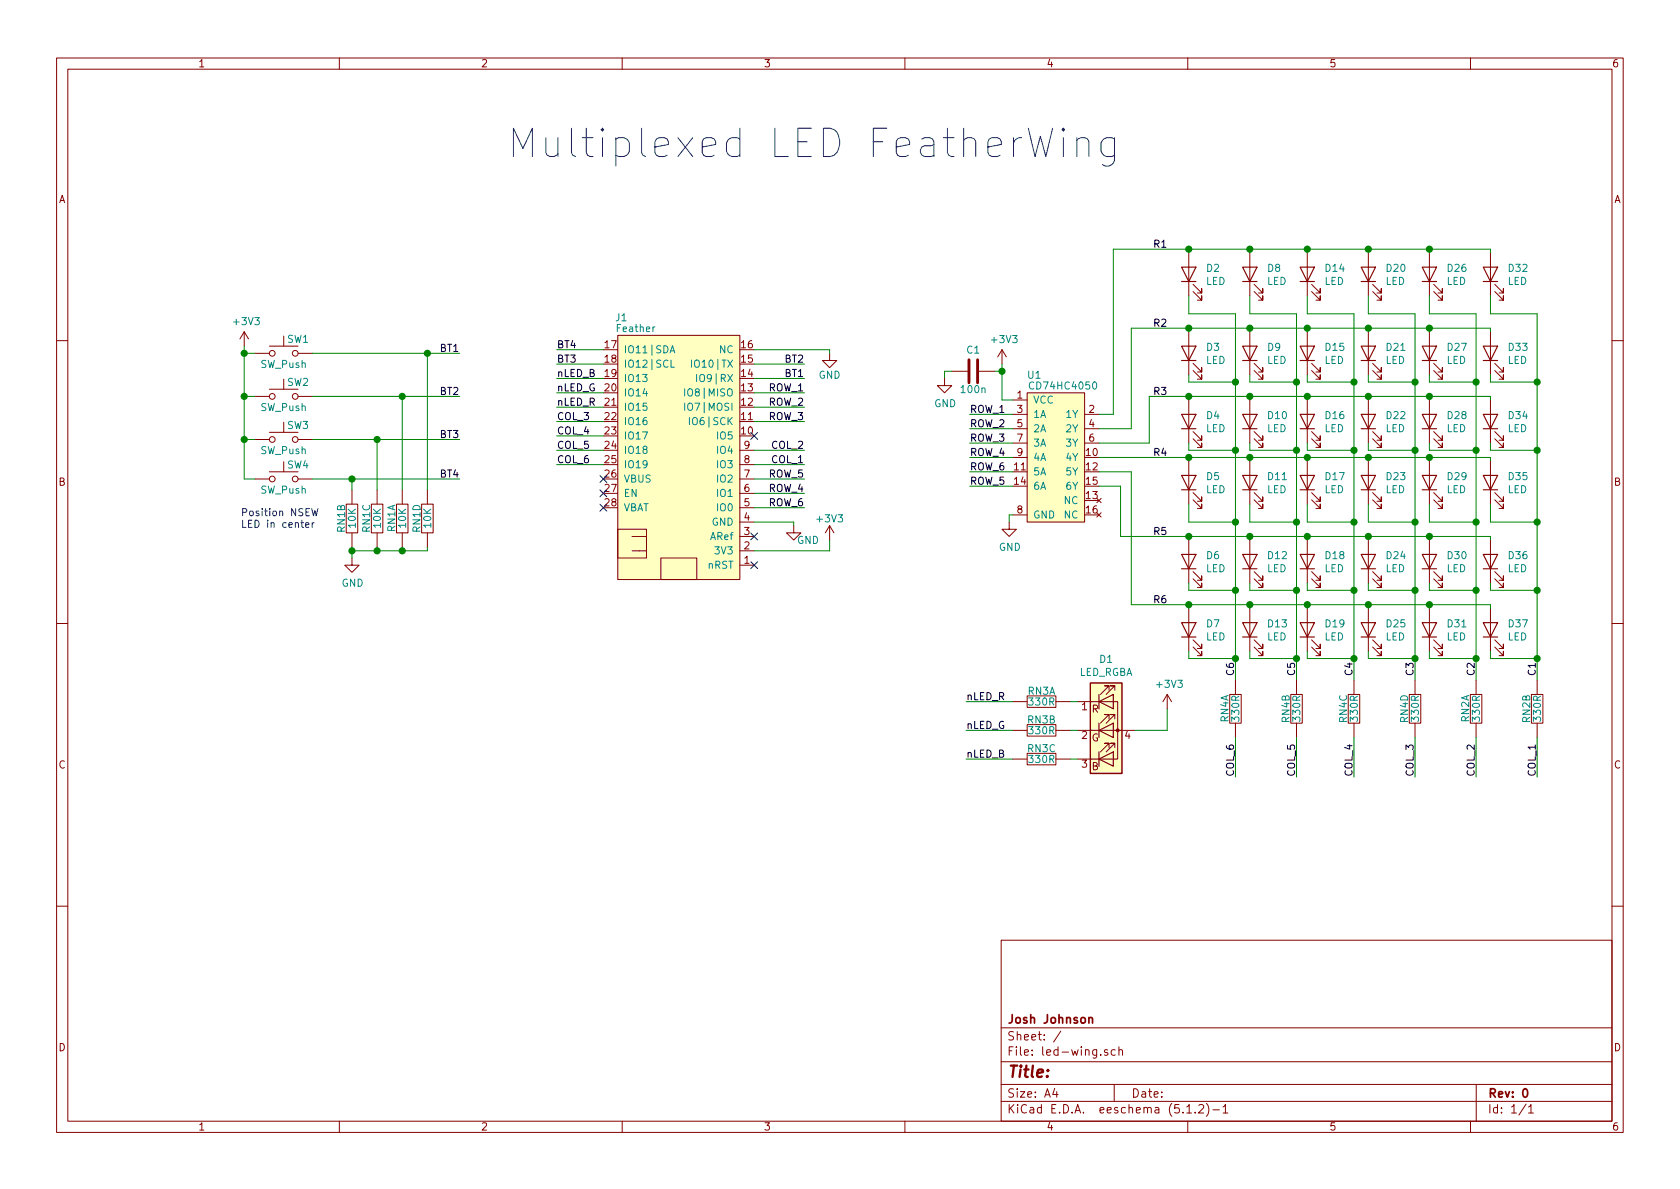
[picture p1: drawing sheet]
EESchema Schematic File Version 4
LIBS:led-wing-cache
EELAYER 29 0
EELAYER END
$Descr A4 11693 8268
encoding utf-8
Sheet 1 1
Title ""
Date ""
Rev "0"
Comp "Josh Johnson"
Comment1 ""
Comment2 ""
Comment3 ""
Comment4 ""
$EndDescr
$Comp
L josh-connector:Feather J1
U 1 1
P 4700 3125
F 0 "J1" H 4325 4050 50  0000 C CNN
F 1 "Feather" H 4425 3975 50  0000 C CNN
F 2 "josh-connectors:featherwing" H 4900 2175 50  0001 C CNN
F 3 "" H 4900 2175 50  0001 C CNN
	1    4700 3125
	1    0    0    -1  
$EndComp
$Comp
L Switch:SW_Push SW1
U 1 1
P 1975 2450
F 0 "SW1" H 2075 2550 50  0000 C CNN
F 1 "SW_Push" H 1975 2375 50  0000 C CNN
F 2 "josh-buttons-switches:BT_PTS815" H 1975 2650 50  0001 C CNN
F 3 "~" H 1975 2650 50  0001 C CNN
	1    1975 2450
	1    0    0    -1  
$EndComp
Wire Wire Line
	1775 2450 1700 2450
$Comp
L Switch:SW_Push SW2
U 1 1
P 1975 2750
F 0 "SW2" H 2075 2850 50  0000 C CNN
F 1 "SW_Push" H 1975 2675 50  0000 C CNN
F 2 "josh-buttons-switches:BT_PTS815" H 1975 2950 50  0001 C CNN
F 3 "~" H 1975 2950 50  0001 C CNN
	1    1975 2750
	1    0    0    -1  
$EndComp
Wire Wire Line
	1775 2750 1700 2750
$Comp
L Switch:SW_Push SW3
U 1 1
P 1975 3050
F 0 "SW3" H 2075 3150 50  0000 C CNN
F 1 "SW_Push" H 1975 2975 50  0000 C CNN
F 2 "josh-buttons-switches:BT_PTS815" H 1975 3250 50  0001 C CNN
F 3 "~" H 1975 3250 50  0001 C CNN
	1    1975 3050
	1    0    0    -1  
$EndComp
Wire Wire Line
	1775 3050 1700 3050
$Comp
L Switch:SW_Push SW4
U 1 1
P 1975 3325
F 0 "SW4" H 2075 3425 50  0000 C CNN
F 1 "SW_Push" H 1975 3250 50  0000 C CNN
F 2 "josh-buttons-switches:BT_PTS815" H 1975 3525 50  0001 C CNN
F 3 "~" H 1975 3525 50  0001 C CNN
	1    1975 3325
	1    0    0    -1  
$EndComp
Wire Wire Line
	1775 3325 1700 3325
Wire Wire Line
	1700 2450 1700 2750
Connection ~ 1700 2750
Wire Wire Line
	1700 2750 1700 3050
Connection ~ 1700 3050
Wire Wire Line
	1700 3050 1700 3325
$Comp
L josh-passive:RN RN1
U 1 1
P 2800 3600
F 0 "RN1" H 2800 3675 50  0000 C CNN
F 1 "10K" H 2800 3600 50  0000 C CNN
F 2 "Resistor_SMD:R_Array_Convex_4x0402" V 2800 3600 50  0001 C CNN
F 3 "~" V 2800 3600 50  0001 C CNN
	1    2800 3600
	0    -1   -1   0   
$EndComp
$Comp
L josh-passive:RN RN1
U 2 1
P 2450 3600
F 0 "RN1" H 2450 3675 50  0000 C CNN
F 1 "10K" H 2450 3600 50  0000 C CNN
F 2 "Resistor_SMD:R_Array_Convex_4x0402" V 2450 3600 50  0001 C CNN
F 3 "~" V 2450 3600 50  0001 C CNN
	2    2450 3600
	0    -1   -1   0   
$EndComp
$Comp
L josh-passive:RN RN1
U 3 1
P 2625 3600
F 0 "RN1" H 2625 3675 50  0000 C CNN
F 1 "10K" H 2625 3600 50  0000 C CNN
F 2 "Resistor_SMD:R_Array_Convex_4x0402" V 2625 3600 50  0001 C CNN
F 3 "~" V 2625 3600 50  0001 C CNN
	3    2625 3600
	0    -1   -1   0   
$EndComp
$Comp
L josh-passive:RN RN1
U 4 1
P 2975 3600
F 0 "RN1" H 2975 3675 50  0000 C CNN
F 1 "10K" H 2975 3600 50  0000 C CNN
F 2 "Resistor_SMD:R_Array_Convex_4x0402" V 2975 3600 50  0001 C CNN
F 3 "~" V 2975 3600 50  0001 C CNN
	4    2975 3600
	0    -1   -1   0   
$EndComp
Wire Wire Line
	2175 2450 2975 2450
Wire Wire Line
	2175 2750 2800 2750
Wire Wire Line
	2175 3050 2625 3050
Wire Wire Line
	2175 3325 2450 3325
Wire Wire Line
	1700 2450 1700 2400
Connection ~ 1700 2450
$Comp
L power:+3V3 #PWR01
U 1 1
P 1700 2400
F 0 "#PWR01" H 1700 2250 50  0001 C CNN
F 1 "+3V3" H 1715 2573 50  0000 C CNN
F 2 "" H 1700 2400 50  0001 C CNN
F 3 "" H 1700 2400 50  0001 C CNN
	1    1700 2400
	1    0    0    -1  
$EndComp
Text Notes 1675 3675 0    50   ~ 0
Position NSEW\nLED in center
Wire Wire Line
	2450 3400 2450 3325
Connection ~ 2450 3325
Wire Wire Line
	2450 3325 3200 3325
Wire Wire Line
	2625 3400 2625 3050
Connection ~ 2625 3050
Wire Wire Line
	2625 3050 3200 3050
Wire Wire Line
	2800 3400 2800 2750
Connection ~ 2800 2750
Wire Wire Line
	2800 2750 3200 2750
Wire Wire Line
	2975 3400 2975 2450
Connection ~ 2975 2450
Wire Wire Line
	2975 2450 3200 2450
$Comp
L power:GND #PWR02
U 1 1
P 2450 3875
F 0 "#PWR02" H 2450 3625 50  0001 C CNN
F 1 "GND" H 2455 3702 50  0000 C CNN
F 2 "" H 2450 3875 50  0001 C CNN
F 3 "" H 2450 3875 50  0001 C CNN
	1    2450 3875
	1    0    0    -1  
$EndComp
Wire Wire Line
	2450 3875 2450 3825
Wire Wire Line
	2450 3825 2625 3825
Wire Wire Line
	2975 3825 2975 3800
Connection ~ 2450 3825
Wire Wire Line
	2450 3825 2450 3800
Wire Wire Line
	2800 3800 2800 3825
Connection ~ 2800 3825
Wire Wire Line
	2800 3825 2975 3825
Wire Wire Line
	2625 3800 2625 3825
Connection ~ 2625 3825
Wire Wire Line
	2625 3825 2800 3825
Text Label 3200 2450 2    50   ~ 0
BT1
Text Label 3200 2750 2    50   ~ 0
BT2
Text Label 3200 3050 2    50   ~ 0
BT3
Text Label 3200 3325 2    50   ~ 0
BT4
Text Label 5600 2625 2    50   ~ 0
BT1
Text Label 5600 2525 2    50   ~ 0
BT2
Text Label 3875 2525 0    50   ~ 0
BT3
Text Label 3875 2425 0    50   ~ 0
BT4
$Comp
L josh-logic:CD74HC4050 U1
U 1 1
P 7350 3175
F 0 "U1" H 7200 3750 50  0000 C CNN
F 1 "CD74HC4050" H 7400 3675 50  0000 C CNN
F 2 "Package_SO:TSSOP-16_4.4x5mm_P0.65mm" H 7350 3675 50  0001 C CNN
F 3 "http://www.ti.com/lit/ds/symlink/cd74hc4049.pdf" H 7350 3675 50  0001 C CNN
F 4 "CD74HC4050PWR" H 7350 3708 50  0001 C CNN "MPN"
	1    7350 3175
	1    0    0    -1  
$EndComp
$Comp
L Device:LED D2
U 1 1
P 8275 1900
F 0 "D2" V 8314 1783 50  0000 R CNN
F 1 "LED" V 8223 1783 50  0000 R CNN
F 2 "josh-led:LED_0603_1608Metric_45_noSilk" H 8275 1900 50  0001 C CNN
F 3 "~" H 8275 1900 50  0001 C CNN
	1    8275 1900
	0    -1   -1   0   
$EndComp
$Comp
L Device:LED D8
U 1 1
P 8700 1900
F 0 "D8" V 8739 1783 50  0000 R CNN
F 1 "LED" V 8648 1783 50  0000 R CNN
F 2 "josh-led:LED_0603_1608Metric_45_noSilk" H 8700 1900 50  0001 C CNN
F 3 "~" H 8700 1900 50  0001 C CNN
	1    8700 1900
	0    -1   -1   0   
$EndComp
$Comp
L Device:LED D14
U 1 1
P 9100 1900
F 0 "D14" V 9139 1783 50  0000 R CNN
F 1 "LED" V 9048 1783 50  0000 R CNN
F 2 "josh-led:LED_0603_1608Metric_45_noSilk" H 9100 1900 50  0001 C CNN
F 3 "~" H 9100 1900 50  0001 C CNN
	1    9100 1900
	0    -1   -1   0   
$EndComp
$Comp
L Device:LED D20
U 1 1
P 9525 1900
F 0 "D20" V 9564 1783 50  0000 R CNN
F 1 "LED" V 9473 1783 50  0000 R CNN
F 2 "josh-led:LED_0603_1608Metric_45_noSilk" H 9525 1900 50  0001 C CNN
F 3 "~" H 9525 1900 50  0001 C CNN
	1    9525 1900
	0    -1   -1   0   
$EndComp
$Comp
L Device:LED D26
U 1 1
P 9950 1900
F 0 "D26" V 9989 1783 50  0000 R CNN
F 1 "LED" V 9898 1783 50  0000 R CNN
F 2 "josh-led:LED_0603_1608Metric_45_noSilk" H 9950 1900 50  0001 C CNN
F 3 "~" H 9950 1900 50  0001 C CNN
	1    9950 1900
	0    -1   -1   0   
$EndComp
$Comp
L Device:LED D32
U 1 1
P 10375 1900
F 0 "D32" V 10414 1783 50  0000 R CNN
F 1 "LED" V 10323 1783 50  0000 R CNN
F 2 "josh-led:LED_0603_1608Metric_45_noSilk" H 10375 1900 50  0001 C CNN
F 3 "~" H 10375 1900 50  0001 C CNN
	1    10375 1900
	0    -1   -1   0   
$EndComp
Wire Wire Line
	10375 1750 10375 1725
Wire Wire Line
	10375 1725 9950 1725
Wire Wire Line
	8275 1725 8275 1750
Connection ~ 8275 1725
Wire Wire Line
	8700 1725 8700 1750
Connection ~ 8700 1725
Wire Wire Line
	8700 1725 8275 1725
Wire Wire Line
	9100 1725 9100 1750
Connection ~ 9100 1725
Wire Wire Line
	9100 1725 8700 1725
Wire Wire Line
	9525 1725 9525 1750
Connection ~ 9525 1725
Wire Wire Line
	9525 1725 9100 1725
Wire Wire Line
	9950 1725 9950 1750
Connection ~ 9950 1725
Wire Wire Line
	9950 1725 9525 1725
Wire Wire Line
	8275 2050 8275 2175
Wire Wire Line
	8275 2175 8600 2175
Wire Wire Line
	8700 2050 8700 2175
Wire Wire Line
	8700 2175 9025 2175
Wire Wire Line
	9100 2050 9100 2175
Wire Wire Line
	9100 2175 9425 2175
Wire Wire Line
	9525 2050 9525 2175
Wire Wire Line
	9525 2175 9850 2175
Wire Wire Line
	9950 2050 9950 2175
Wire Wire Line
	9950 2175 10275 2175
Wire Wire Line
	10375 2050 10375 2175
Wire Wire Line
	10375 2175 10700 2175
$Comp
L Device:LED D3
U 1 1
P 8275 2450
F 0 "D3" V 8314 2333 50  0000 R CNN
F 1 "LED" V 8223 2333 50  0000 R CNN
F 2 "josh-led:LED_0603_1608Metric_45_noSilk" H 8275 2450 50  0001 C CNN
F 3 "~" H 8275 2450 50  0001 C CNN
	1    8275 2450
	0    -1   -1   0   
$EndComp
$Comp
L Device:LED D9
U 1 1
P 8700 2450
F 0 "D9" V 8739 2333 50  0000 R CNN
F 1 "LED" V 8648 2333 50  0000 R CNN
F 2 "josh-led:LED_0603_1608Metric_45_noSilk" H 8700 2450 50  0001 C CNN
F 3 "~" H 8700 2450 50  0001 C CNN
	1    8700 2450
	0    -1   -1   0   
$EndComp
$Comp
L Device:LED D15
U 1 1
P 9100 2450
F 0 "D15" V 9139 2333 50  0000 R CNN
F 1 "LED" V 9048 2333 50  0000 R CNN
F 2 "josh-led:LED_0603_1608Metric_45_noSilk" H 9100 2450 50  0001 C CNN
F 3 "~" H 9100 2450 50  0001 C CNN
	1    9100 2450
	0    -1   -1   0   
$EndComp
$Comp
L Device:LED D21
U 1 1
P 9525 2450
F 0 "D21" V 9564 2333 50  0000 R CNN
F 1 "LED" V 9473 2333 50  0000 R CNN
F 2 "josh-led:LED_0603_1608Metric_45_noSilk" H 9525 2450 50  0001 C CNN
F 3 "~" H 9525 2450 50  0001 C CNN
	1    9525 2450
	0    -1   -1   0   
$EndComp
$Comp
L Device:LED D27
U 1 1
P 9950 2450
F 0 "D27" V 9989 2333 50  0000 R CNN
F 1 "LED" V 9898 2333 50  0000 R CNN
F 2 "josh-led:LED_0603_1608Metric_45_noSilk" H 9950 2450 50  0001 C CNN
F 3 "~" H 9950 2450 50  0001 C CNN
	1    9950 2450
	0    -1   -1   0   
$EndComp
$Comp
L Device:LED D33
U 1 1
P 10375 2450
F 0 "D33" V 10414 2333 50  0000 R CNN
F 1 "LED" V 10323 2333 50  0000 R CNN
F 2 "josh-led:LED_0603_1608Metric_45_noSilk" H 10375 2450 50  0001 C CNN
F 3 "~" H 10375 2450 50  0001 C CNN
	1    10375 2450
	0    -1   -1   0   
$EndComp
Wire Wire Line
	10375 2300 10375 2275
Wire Wire Line
	10375 2275 9950 2275
Wire Wire Line
	8275 2275 8275 2300
Connection ~ 8275 2275
Wire Wire Line
	8700 2275 8700 2300
Connection ~ 8700 2275
Wire Wire Line
	8700 2275 8275 2275
Wire Wire Line
	9100 2275 9100 2300
Connection ~ 9100 2275
Wire Wire Line
	9100 2275 8700 2275
Wire Wire Line
	9525 2275 9525 2300
Connection ~ 9525 2275
Wire Wire Line
	9525 2275 9100 2275
Wire Wire Line
	9950 2275 9950 2300
Connection ~ 9950 2275
Wire Wire Line
	9950 2275 9525 2275
$Comp
L Device:LED D4
U 1 1
P 8275 2925
F 0 "D4" V 8314 2808 50  0000 R CNN
F 1 "LED" V 8223 2808 50  0000 R CNN
F 2 "josh-led:LED_0603_1608Metric_45_noSilk" H 8275 2925 50  0001 C CNN
F 3 "~" H 8275 2925 50  0001 C CNN
	1    8275 2925
	0    -1   -1   0   
$EndComp
$Comp
L Device:LED D10
U 1 1
P 8700 2925
F 0 "D10" V 8739 2808 50  0000 R CNN
F 1 "LED" V 8648 2808 50  0000 R CNN
F 2 "josh-led:LED_0603_1608Metric_45_noSilk" H 8700 2925 50  0001 C CNN
F 3 "~" H 8700 2925 50  0001 C CNN
	1    8700 2925
	0    -1   -1   0   
$EndComp
$Comp
L Device:LED D16
U 1 1
P 9100 2925
F 0 "D16" V 9139 2808 50  0000 R CNN
F 1 "LED" V 9048 2808 50  0000 R CNN
F 2 "josh-led:LED_0603_1608Metric_45_noSilk" H 9100 2925 50  0001 C CNN
F 3 "~" H 9100 2925 50  0001 C CNN
	1    9100 2925
	0    -1   -1   0   
$EndComp
$Comp
L Device:LED D22
U 1 1
P 9525 2925
F 0 "D22" V 9564 2808 50  0000 R CNN
F 1 "LED" V 9473 2808 50  0000 R CNN
F 2 "josh-led:LED_0603_1608Metric_45_noSilk" H 9525 2925 50  0001 C CNN
F 3 "~" H 9525 2925 50  0001 C CNN
	1    9525 2925
	0    -1   -1   0   
$EndComp
$Comp
L Device:LED D28
U 1 1
P 9950 2925
F 0 "D28" V 9989 2808 50  0000 R CNN
F 1 "LED" V 9898 2808 50  0000 R CNN
F 2 "josh-led:LED_0603_1608Metric_45_noSilk" H 9950 2925 50  0001 C CNN
F 3 "~" H 9950 2925 50  0001 C CNN
	1    9950 2925
	0    -1   -1   0   
$EndComp
$Comp
L Device:LED D34
U 1 1
P 10375 2925
F 0 "D34" V 10414 2808 50  0000 R CNN
F 1 "LED" V 10323 2808 50  0000 R CNN
F 2 "josh-led:LED_0603_1608Metric_45_noSilk" H 10375 2925 50  0001 C CNN
F 3 "~" H 10375 2925 50  0001 C CNN
	1    10375 2925
	0    -1   -1   0   
$EndComp
Wire Wire Line
	10375 2775 10375 2750
Wire Wire Line
	10375 2750 9950 2750
Wire Wire Line
	8275 2750 8275 2775
Connection ~ 8275 2750
Wire Wire Line
	8700 2750 8700 2775
Connection ~ 8700 2750
Wire Wire Line
	8700 2750 8275 2750
Wire Wire Line
	9100 2750 9100 2775
Connection ~ 9100 2750
Wire Wire Line
	9100 2750 8700 2750
Wire Wire Line
	9525 2750 9525 2775
Connection ~ 9525 2750
Wire Wire Line
	9525 2750 9100 2750
Wire Wire Line
	9950 2750 9950 2775
Connection ~ 9950 2750
Wire Wire Line
	9950 2750 9525 2750
$Comp
L Device:LED D5
U 1 1
P 8275 3350
F 0 "D5" V 8314 3233 50  0000 R CNN
F 1 "LED" V 8223 3233 50  0000 R CNN
F 2 "josh-led:LED_0603_1608Metric_45_noSilk" H 8275 3350 50  0001 C CNN
F 3 "~" H 8275 3350 50  0001 C CNN
	1    8275 3350
	0    -1   -1   0   
$EndComp
$Comp
L Device:LED D11
U 1 1
P 8700 3350
F 0 "D11" V 8739 3233 50  0000 R CNN
F 1 "LED" V 8648 3233 50  0000 R CNN
F 2 "josh-led:LED_0603_1608Metric_45_noSilk" H 8700 3350 50  0001 C CNN
F 3 "~" H 8700 3350 50  0001 C CNN
	1    8700 3350
	0    -1   -1   0   
$EndComp
$Comp
L Device:LED D17
U 1 1
P 9100 3350
F 0 "D17" V 9139 3233 50  0000 R CNN
F 1 "LED" V 9048 3233 50  0000 R CNN
F 2 "josh-led:LED_0603_1608Metric_45_noSilk" H 9100 3350 50  0001 C CNN
F 3 "~" H 9100 3350 50  0001 C CNN
	1    9100 3350
	0    -1   -1   0   
$EndComp
$Comp
L Device:LED D23
U 1 1
P 9525 3350
F 0 "D23" V 9564 3233 50  0000 R CNN
F 1 "LED" V 9473 3233 50  0000 R CNN
F 2 "josh-led:LED_0603_1608Metric_45_noSilk" H 9525 3350 50  0001 C CNN
F 3 "~" H 9525 3350 50  0001 C CNN
	1    9525 3350
	0    -1   -1   0   
$EndComp
$Comp
L Device:LED D29
U 1 1
P 9950 3350
F 0 "D29" V 9989 3233 50  0000 R CNN
F 1 "LED" V 9898 3233 50  0000 R CNN
F 2 "josh-led:LED_0603_1608Metric_45_noSilk" H 9950 3350 50  0001 C CNN
F 3 "~" H 9950 3350 50  0001 C CNN
	1    9950 3350
	0    -1   -1   0   
$EndComp
$Comp
L Device:LED D35
U 1 1
P 10375 3350
F 0 "D35" V 10414 3233 50  0000 R CNN
F 1 "LED" V 10323 3233 50  0000 R CNN
F 2 "josh-led:LED_0603_1608Metric_45_noSilk" H 10375 3350 50  0001 C CNN
F 3 "~" H 10375 3350 50  0001 C CNN
	1    10375 3350
	0    -1   -1   0   
$EndComp
Wire Wire Line
	8275 3500 8275 3625
Wire Wire Line
	8275 3625 8600 3625
Wire Wire Line
	8600 3625 8600 4100
Wire Wire Line
	8700 3500 8700 3625
Wire Wire Line
	8700 3625 9025 3625
Wire Wire Line
	9025 3625 9025 4100
Wire Wire Line
	9100 3500 9100 3625
Wire Wire Line
	9100 3625 9425 3625
Wire Wire Line
	9425 3625 9425 4100
Wire Wire Line
	9525 3500 9525 3625
Wire Wire Line
	9525 3625 9850 3625
Wire Wire Line
	9850 3625 9850 4100
Wire Wire Line
	9950 3500 9950 3625
Wire Wire Line
	9950 3625 10275 3625
Wire Wire Line
	10275 3625 10275 4100
Wire Wire Line
	10375 3500 10375 3625
Wire Wire Line
	10375 3625 10700 3625
$Comp
L Device:LED D6
U 1 1
P 8275 3900
F 0 "D6" V 8314 3783 50  0000 R CNN
F 1 "LED" V 8223 3783 50  0000 R CNN
F 2 "josh-led:LED_0603_1608Metric_45_noSilk" H 8275 3900 50  0001 C CNN
F 3 "~" H 8275 3900 50  0001 C CNN
	1    8275 3900
	0    -1   -1   0   
$EndComp
$Comp
L Device:LED D12
U 1 1
P 8700 3900
F 0 "D12" V 8739 3783 50  0000 R CNN
F 1 "LED" V 8648 3783 50  0000 R CNN
F 2 "josh-led:LED_0603_1608Metric_45_noSilk" H 8700 3900 50  0001 C CNN
F 3 "~" H 8700 3900 50  0001 C CNN
	1    8700 3900
	0    -1   -1   0   
$EndComp
$Comp
L Device:LED D18
U 1 1
P 9100 3900
F 0 "D18" V 9139 3783 50  0000 R CNN
F 1 "LED" V 9048 3783 50  0000 R CNN
F 2 "josh-led:LED_0603_1608Metric_45_noSilk" H 9100 3900 50  0001 C CNN
F 3 "~" H 9100 3900 50  0001 C CNN
	1    9100 3900
	0    -1   -1   0   
$EndComp
$Comp
L Device:LED D24
U 1 1
P 9525 3900
F 0 "D24" V 9564 3783 50  0000 R CNN
F 1 "LED" V 9473 3783 50  0000 R CNN
F 2 "josh-led:LED_0603_1608Metric_45_noSilk" H 9525 3900 50  0001 C CNN
F 3 "~" H 9525 3900 50  0001 C CNN
	1    9525 3900
	0    -1   -1   0   
$EndComp
$Comp
L Device:LED D30
U 1 1
P 9950 3900
F 0 "D30" V 9989 3783 50  0000 R CNN
F 1 "LED" V 9898 3783 50  0000 R CNN
F 2 "josh-led:LED_0603_1608Metric_45_noSilk" H 9950 3900 50  0001 C CNN
F 3 "~" H 9950 3900 50  0001 C CNN
	1    9950 3900
	0    -1   -1   0   
$EndComp
$Comp
L Device:LED D36
U 1 1
P 10375 3900
F 0 "D36" V 10414 3783 50  0000 R CNN
F 1 "LED" V 10323 3783 50  0000 R CNN
F 2 "josh-led:LED_0603_1608Metric_45_noSilk" H 10375 3900 50  0001 C CNN
F 3 "~" H 10375 3900 50  0001 C CNN
	1    10375 3900
	0    -1   -1   0   
$EndComp
Wire Wire Line
	10375 3750 10375 3725
Wire Wire Line
	10375 3725 9950 3725
Wire Wire Line
	8275 3725 8275 3750
Connection ~ 8275 3725
Wire Wire Line
	8700 3725 8700 3750
Connection ~ 8700 3725
Wire Wire Line
	8700 3725 8275 3725
Wire Wire Line
	9100 3725 9100 3750
Connection ~ 9100 3725
Wire Wire Line
	9100 3725 8700 3725
Wire Wire Line
	9525 3725 9525 3750
Connection ~ 9525 3725
Wire Wire Line
	9525 3725 9100 3725
Wire Wire Line
	9950 3725 9950 3750
Connection ~ 9950 3725
Wire Wire Line
	9950 3725 9525 3725
$Comp
L Device:LED D7
U 1 1
P 8275 4375
F 0 "D7" V 8314 4258 50  0000 R CNN
F 1 "LED" V 8223 4258 50  0000 R CNN
F 2 "josh-led:LED_0603_1608Metric_45_noSilk" H 8275 4375 50  0001 C CNN
F 3 "~" H 8275 4375 50  0001 C CNN
	1    8275 4375
	0    -1   -1   0   
$EndComp
$Comp
L Device:LED D13
U 1 1
P 8700 4375
F 0 "D13" V 8739 4258 50  0000 R CNN
F 1 "LED" V 8648 4258 50  0000 R CNN
F 2 "josh-led:LED_0603_1608Metric_45_noSilk" H 8700 4375 50  0001 C CNN
F 3 "~" H 8700 4375 50  0001 C CNN
	1    8700 4375
	0    -1   -1   0   
$EndComp
$Comp
L Device:LED D19
U 1 1
P 9100 4375
F 0 "D19" V 9139 4258 50  0000 R CNN
F 1 "LED" V 9048 4258 50  0000 R CNN
F 2 "josh-led:LED_0603_1608Metric_45_noSilk" H 9100 4375 50  0001 C CNN
F 3 "~" H 9100 4375 50  0001 C CNN
	1    9100 4375
	0    -1   -1   0   
$EndComp
$Comp
L Device:LED D25
U 1 1
P 9525 4375
F 0 "D25" V 9564 4258 50  0000 R CNN
F 1 "LED" V 9473 4258 50  0000 R CNN
F 2 "josh-led:LED_0603_1608Metric_45_noSilk" H 9525 4375 50  0001 C CNN
F 3 "~" H 9525 4375 50  0001 C CNN
	1    9525 4375
	0    -1   -1   0   
$EndComp
$Comp
L Device:LED D31
U 1 1
P 9950 4375
F 0 "D31" V 9989 4258 50  0000 R CNN
F 1 "LED" V 9898 4258 50  0000 R CNN
F 2 "josh-led:LED_0603_1608Metric_45_noSilk" H 9950 4375 50  0001 C CNN
F 3 "~" H 9950 4375 50  0001 C CNN
	1    9950 4375
	0    -1   -1   0   
$EndComp
$Comp
L Device:LED D37
U 1 1
P 10375 4375
F 0 "D37" V 10414 4258 50  0000 R CNN
F 1 "LED" V 10323 4258 50  0000 R CNN
F 2 "josh-led:LED_0603_1608Metric_45_noSilk" H 10375 4375 50  0001 C CNN
F 3 "~" H 10375 4375 50  0001 C CNN
	1    10375 4375
	0    -1   -1   0   
$EndComp
Wire Wire Line
	10375 4225 10375 4200
Wire Wire Line
	10375 4200 9950 4200
Wire Wire Line
	8275 4200 8275 4225
Connection ~ 8275 4200
Wire Wire Line
	8700 4200 8700 4225
Connection ~ 8700 4200
Wire Wire Line
	8700 4200 8275 4200
Wire Wire Line
	9100 4200 9100 4225
Connection ~ 9100 4200
Wire Wire Line
	9100 4200 8700 4200
Wire Wire Line
	9525 4200 9525 4225
Connection ~ 9525 4200
Wire Wire Line
	9525 4200 9100 4200
Wire Wire Line
	9950 4200 9950 4225
Connection ~ 9950 4200
Wire Wire Line
	9950 4200 9525 4200
Wire Wire Line
	8275 3175 8275 3200
Wire Wire Line
	8275 3175 8700 3175
Wire Wire Line
	10375 3175 10375 3200
Connection ~ 8275 3175
Wire Wire Line
	9950 3175 9950 3200
Connection ~ 9950 3175
Wire Wire Line
	9950 3175 10375 3175
Wire Wire Line
	9525 3175 9525 3200
Connection ~ 9525 3175
Wire Wire Line
	9525 3175 9950 3175
Wire Wire Line
	9100 3175 9100 3200
Connection ~ 9100 3175
Wire Wire Line
	9100 3175 9525 3175
Wire Wire Line
	8700 3175 8700 3200
Connection ~ 8700 3175
Wire Wire Line
	8700 3175 9100 3175
Wire Wire Line
	8600 2175 8600 2650
Connection ~ 8600 3625
Wire Wire Line
	9025 2175 9025 2650
Connection ~ 9025 3625
Wire Wire Line
	9425 2175 9425 2650
Connection ~ 9425 3625
Wire Wire Line
	9850 2175 9850 2650
Connection ~ 9850 3625
Wire Wire Line
	10275 2175 10275 2650
Connection ~ 10275 3625
Wire Wire Line
	10700 2175 10700 2650
Connection ~ 10700 3625
Wire Wire Line
	8275 2600 8275 2650
Wire Wire Line
	8275 2650 8600 2650
Connection ~ 8600 2650
Wire Wire Line
	8600 2650 8600 3125
Wire Wire Line
	8700 2600 8700 2650
Wire Wire Line
	8700 2650 9025 2650
Wire Wire Line
	9100 2600 9100 2650
Wire Wire Line
	9100 2650 9425 2650
Wire Wire Line
	9525 2600 9525 2650
Wire Wire Line
	9525 2650 9850 2650
Wire Wire Line
	9950 2600 9950 2650
Wire Wire Line
	9950 2650 10275 2650
Wire Wire Line
	10375 2600 10375 2650
Wire Wire Line
	10375 2650 10700 2650
Connection ~ 10700 2650
Connection ~ 10275 2650
Wire Wire Line
	10275 2650 10275 3125
Connection ~ 9850 2650
Wire Wire Line
	9850 2650 9850 3125
Connection ~ 9425 2650
Wire Wire Line
	9425 2650 9425 3125
Connection ~ 9025 2650
Wire Wire Line
	9025 2650 9025 3125
Wire Wire Line
	8275 3075 8275 3125
Wire Wire Line
	8275 3125 8600 3125
Connection ~ 8600 3125
Wire Wire Line
	8600 3125 8600 3625
Wire Wire Line
	8700 3075 8700 3125
Wire Wire Line
	8700 3125 9025 3125
Connection ~ 9025 3125
Wire Wire Line
	9025 3125 9025 3625
Wire Wire Line
	9100 3075 9100 3125
Wire Wire Line
	9100 3125 9425 3125
Connection ~ 9425 3125
Wire Wire Line
	9425 3125 9425 3625
Wire Wire Line
	9525 3075 9525 3125
Wire Wire Line
	9525 3125 9850 3125
Connection ~ 9850 3125
Wire Wire Line
	9850 3125 9850 3625
Wire Wire Line
	9950 3075 9950 3125
Wire Wire Line
	9950 3125 10275 3125
Connection ~ 10275 3125
Wire Wire Line
	10275 3125 10275 3625
Wire Wire Line
	10700 2650 10700 3125
Wire Wire Line
	10375 3075 10375 3125
Wire Wire Line
	10375 3125 10700 3125
Connection ~ 10700 3125
Wire Wire Line
	10700 3125 10700 3625
Wire Wire Line
	8275 4050 8275 4100
Wire Wire Line
	8275 4100 8600 4100
Connection ~ 8600 4100
Wire Wire Line
	8600 4100 8600 4575
Wire Wire Line
	8700 4050 8700 4100
Wire Wire Line
	8700 4100 9025 4100
Connection ~ 9025 4100
Wire Wire Line
	9025 4100 9025 4575
Wire Wire Line
	9100 4050 9100 4100
Wire Wire Line
	9100 4100 9425 4100
Connection ~ 9425 4100
Wire Wire Line
	9425 4100 9425 4575
Wire Wire Line
	9525 4050 9525 4100
Wire Wire Line
	9525 4100 9850 4100
Connection ~ 9850 4100
Wire Wire Line
	9850 4100 9850 4575
Wire Wire Line
	9950 4050 9950 4100
Wire Wire Line
	9950 4100 10275 4100
Connection ~ 10275 4100
Wire Wire Line
	10275 4100 10275 4575
Wire Wire Line
	10700 3625 10700 4100
Wire Wire Line
	10375 4050 10375 4100
Wire Wire Line
	10375 4100 10700 4100
Connection ~ 10700 4100
Wire Wire Line
	10700 4100 10700 4575
Wire Wire Line
	10375 4525 10375 4575
Wire Wire Line
	10375 4575 10700 4575
Connection ~ 10700 4575
Wire Wire Line
	10700 4575 10700 4725
Wire Wire Line
	9950 4525 9950 4575
Wire Wire Line
	9950 4575 10275 4575
Connection ~ 10275 4575
Wire Wire Line
	10275 4575 10275 4725
Wire Wire Line
	9525 4525 9525 4575
Wire Wire Line
	9525 4575 9850 4575
Connection ~ 9850 4575
Wire Wire Line
	9850 4575 9850 4725
Wire Wire Line
	9100 4525 9100 4575
Wire Wire Line
	9100 4575 9425 4575
Connection ~ 9425 4575
Wire Wire Line
	9425 4575 9425 4725
Wire Wire Line
	8700 4525 8700 4575
Wire Wire Line
	8700 4575 9025 4575
Connection ~ 9025 4575
Wire Wire Line
	9025 4575 9025 4725
Wire Wire Line
	8275 4525 8275 4575
Wire Wire Line
	8275 4575 8600 4575
Connection ~ 8600 4575
Wire Wire Line
	8600 4575 8600 4725
Wire Wire Line
	7650 2875 7750 2875
Wire Wire Line
	7750 2875 7750 1725
Wire Wire Line
	7750 1725 8275 1725
Wire Wire Line
	7650 2975 7875 2975
Wire Wire Line
	7875 2275 8275 2275
Wire Wire Line
	8000 3075 8000 2750
Wire Wire Line
	8000 2750 8275 2750
Wire Wire Line
	7875 2275 7875 2975
Wire Wire Line
	7650 3075 8000 3075
Wire Wire Line
	7650 3175 8275 3175
Wire Wire Line
	7875 4200 8275 4200
$Comp
L josh-passive:RN RN4
U 1 1
P 8600 4925
F 0 "RN4" H 8600 5000 50  0000 C CNN
F 1 "330R" H 8600 4925 50  0000 C CNN
F 2 "Resistor_SMD:R_Array_Convex_4x0402" V 8600 4925 50  0001 C CNN
F 3 "~" V 8600 4925 50  0001 C CNN
	1    8600 4925
	0    -1   -1   0   
$EndComp
$Comp
L josh-passive:RN RN4
U 2 1
P 9025 4925
F 0 "RN4" H 9025 5000 50  0000 C CNN
F 1 "330R" H 9025 4925 50  0000 C CNN
F 2 "Resistor_SMD:R_Array_Convex_4x0402" V 9025 4925 50  0001 C CNN
F 3 "~" V 9025 4925 50  0001 C CNN
	2    9025 4925
	0    -1   -1   0   
$EndComp
$Comp
L josh-passive:RN RN4
U 3 1
P 9425 4925
F 0 "RN4" H 9425 5000 50  0000 C CNN
F 1 "330R" H 9425 4925 50  0000 C CNN
F 2 "Resistor_SMD:R_Array_Convex_4x0402" V 9425 4925 50  0001 C CNN
F 3 "~" V 9425 4925 50  0001 C CNN
	3    9425 4925
	0    -1   -1   0   
$EndComp
$Comp
L josh-passive:RN RN4
U 4 1
P 9850 4925
F 0 "RN4" H 9850 5000 50  0000 C CNN
F 1 "330R" H 9850 4925 50  0000 C CNN
F 2 "Resistor_SMD:R_Array_Convex_4x0402" V 9850 4925 50  0001 C CNN
F 3 "~" V 9850 4925 50  0001 C CNN
	4    9850 4925
	0    -1   -1   0   
$EndComp
Wire Wire Line
	7050 3575 7025 3575
Wire Wire Line
	7025 3575 7025 3625
$Comp
L power:GND #PWR08
U 1 1
P 7025 3625
F 0 "#PWR08" H 7025 3375 50  0001 C CNN
F 1 "GND" H 7030 3452 50  0000 C CNN
F 2 "" H 7025 3625 50  0001 C CNN
F 3 "" H 7025 3625 50  0001 C CNN
	1    7025 3625
	1    0    0    -1  
$EndComp
$Comp
L power:+3V3 #PWR07
U 1 1
P 6975 2525
F 0 "#PWR07" H 6975 2375 50  0001 C CNN
F 1 "+3V3" H 6990 2698 50  0000 C CNN
F 2 "" H 6975 2525 50  0001 C CNN
F 3 "" H 6975 2525 50  0001 C CNN
	1    6975 2525
	1    0    0    -1  
$EndComp
Wire Wire Line
	6975 2775 7050 2775
Wire Wire Line
	6975 2525 6975 2575
$Comp
L Device:C C1
U 1 1
P 6775 2575
F 0 "C1" V 6625 2575 50  0000 C CNN
F 1 "100n" V 6900 2575 50  0000 C CNN
F 2 "Capacitor_SMD:C_0603_1608Metric" H 6813 2425 50  0001 C CNN
F 3 "~" H 6775 2575 50  0001 C CNN
	1    6775 2575
	0    1    1    0   
$EndComp
Wire Wire Line
	6925 2575 6975 2575
Wire Wire Line
	6625 2575 6575 2575
Wire Wire Line
	6575 2575 6575 2625
Connection ~ 6975 2575
Wire Wire Line
	6975 2575 6975 2775
$Comp
L power:GND #PWR06
U 1 1
P 6575 2625
F 0 "#PWR06" H 6575 2375 50  0001 C CNN
F 1 "GND" H 6580 2452 50  0000 C CNN
F 2 "" H 6575 2625 50  0001 C CNN
F 3 "" H 6575 2625 50  0001 C CNN
	1    6575 2625
	1    0    0    -1  
$EndComp
Text Label 5600 2725 2    50   ~ 0
ROW_1
Wire Wire Line
	5600 2725 5250 2725
Text Label 5600 2825 2    50   ~ 0
ROW_2
Wire Wire Line
	5600 2825 5250 2825
Text Label 5600 2925 2    50   ~ 0
ROW_3
Wire Wire Line
	5600 2925 5250 2925
Text Label 5600 3425 2    50   ~ 0
ROW_4
Wire Wire Line
	5600 3425 5250 3425
Text Label 5600 3325 2    50   ~ 0
ROW_5
Wire Wire Line
	5600 3325 5250 3325
Text Label 5600 3525 2    50   ~ 0
ROW_6
Wire Wire Line
	5600 3525 5250 3525
Text Label 5600 3225 2    50   ~ 0
COL_1
Wire Wire Line
	5600 3225 5250 3225
Text Label 5600 3125 2    50   ~ 0
COL_2
Wire Wire Line
	5600 3125 5250 3125
NoConn ~ 4200 3525
NoConn ~ 4200 3425
NoConn ~ 4200 3325
NoConn ~ 5250 3725
NoConn ~ 5250 3925
Wire Wire Line
	5250 3825 5775 3825
Wire Wire Line
	5775 3825 5775 3750
$Comp
L power:+3V3 #PWR04
U 1 1
P 5775 3750
F 0 "#PWR04" H 5775 3600 50  0001 C CNN
F 1 "+3V3" H 5775 3900 50  0000 C CNN
F 2 "" H 5775 3750 50  0001 C CNN
F 3 "" H 5775 3750 50  0001 C CNN
	1    5775 3750
	1    0    0    -1  
$EndComp
$Comp
L power:GND #PWR03
U 1 1
P 5525 3650
F 0 "#PWR03" H 5525 3400 50  0001 C CNN
F 1 "GND" H 5625 3550 50  0000 C CNN
F 2 "" H 5525 3650 50  0001 C CNN
F 3 "" H 5525 3650 50  0001 C CNN
	1    5525 3650
	1    0    0    -1  
$EndComp
Wire Wire Line
	5250 3625 5525 3625
Wire Wire Line
	5525 3625 5525 3650
$Comp
L power:GND #PWR05
U 1 1
P 5775 2450
F 0 "#PWR05" H 5775 2200 50  0001 C CNN
F 1 "GND" H 5775 2300 50  0000 C CNN
F 2 "" H 5775 2450 50  0001 C CNN
F 3 "" H 5775 2450 50  0001 C CNN
	1    5775 2450
	1    0    0    -1  
$EndComp
Wire Wire Line
	5250 2425 5775 2425
Wire Wire Line
	5775 2425 5775 2450
Text Notes 3525 1100 0    197  ~ 0
Multiplexed LED FeatherWing
$Comp
L josh-led:LED_RGBA D1
U 1 1
P 7700 5075
F 0 "D1" H 7700 5572 50  0000 C CNN
F 1 "LED_RGBA" H 7700 5481 50  0000 C CNN
F 2 "josh-led:LED_ARGB_PLCC4_1210" H 7700 5025 50  0001 C CNN
F 3 "~" H 7700 5025 50  0001 C CNN
	1    7700 5075
	1    0    0    -1  
$EndComp
Wire Wire Line
	7900 5075 8125 5075
Wire Wire Line
	8125 5075 8125 4925
$Comp
L power:+3V3 #PWR09
U 1 1
P 8125 4925
F 0 "#PWR09" H 8125 4775 50  0001 C CNN
F 1 "+3V3" H 8140 5098 50  0000 C CNN
F 2 "" H 8125 4925 50  0001 C CNN
F 3 "" H 8125 4925 50  0001 C CNN
	1    8125 4925
	1    0    0    -1  
$EndComp
Text Label 6725 4875 0    50   ~ 0
nLED_R
Wire Wire Line
	6725 4875 7050 4875
Text Label 6725 5075 0    50   ~ 0
nLED_G
Wire Wire Line
	6725 5075 7050 5075
Text Label 6725 5275 0    50   ~ 0
nLED_B
Wire Wire Line
	6725 5275 7050 5275
Wire Wire Line
	7450 4875 7500 4875
Wire Wire Line
	7450 5075 7500 5075
Wire Wire Line
	7450 5275 7500 5275
$Comp
L josh-passive:RN RN2
U 1 1
P 10275 4925
F 0 "RN2" H 10275 5000 50  0000 C CNN
F 1 "330R" H 10275 4925 50  0000 C CNN
F 2 "Resistor_SMD:R_Array_Convex_4x0402" V 10275 4925 50  0001 C CNN
F 3 "~" V 10275 4925 50  0001 C CNN
	1    10275 4925
	0    -1   -1   0   
$EndComp
$Comp
L josh-passive:RN RN2
U 2 1
P 10700 4925
F 0 "RN2" H 10700 5000 50  0000 C CNN
F 1 "330R" H 10700 4925 50  0000 C CNN
F 2 "Resistor_SMD:R_Array_Convex_4x0402" V 10700 4925 50  0001 C CNN
F 3 "~" V 10700 4925 50  0001 C CNN
	2    10700 4925
	0    -1   -1   0   
$EndComp
$Comp
L josh-passive:RN RN3
U 3 1
P 7250 5275
F 0 "RN3" H 7250 5350 50  0000 C CNN
F 1 "330R" H 7250 5275 50  0000 C CNN
F 2 "Resistor_SMD:R_Array_Convex_4x0402" V 7250 5275 50  0001 C CNN
F 3 "~" V 7250 5275 50  0001 C CNN
	3    7250 5275
	1    0    0    -1  
$EndComp
$Comp
L josh-passive:RN RN3
U 2 1
P 7250 5075
F 0 "RN3" H 7250 5150 50  0000 C CNN
F 1 "330R" H 7250 5075 50  0000 C CNN
F 2 "Resistor_SMD:R_Array_Convex_4x0402" V 7250 5075 50  0001 C CNN
F 3 "~" V 7250 5075 50  0001 C CNN
	2    7250 5075
	1    0    0    -1  
$EndComp
$Comp
L josh-passive:RN RN3
U 1 1
P 7250 4875
F 0 "RN3" H 7250 4950 50  0000 C CNN
F 1 "330R" H 7250 4875 50  0000 C CNN
F 2 "Resistor_SMD:R_Array_Convex_4x0402" V 7250 4875 50  0001 C CNN
F 3 "~" V 7250 4875 50  0001 C CNN
	1    7250 4875
	1    0    0    -1  
$EndComp
Text Label 6750 3275 0    50   ~ 0
ROW_6
Wire Wire Line
	6750 3375 7050 3375
Text Label 6750 3175 0    50   ~ 0
ROW_4
Wire Wire Line
	6750 3175 7050 3175
Text Label 6750 3075 0    50   ~ 0
ROW_3
Wire Wire Line
	6750 3075 7050 3075
Text Label 6750 2975 0    50   ~ 0
ROW_2
Wire Wire Line
	6750 2975 7050 2975
Text Label 6750 2875 0    50   ~ 0
ROW_1
Wire Wire Line
	6750 2875 7050 2875
Wire Wire Line
	6750 3275 7050 3275
Text Label 6750 3375 0    50   ~ 0
ROW_5
Text Label 8025 1725 0    50   ~ 0
R1
Text Label 8025 2275 0    50   ~ 0
R2
Text Label 8025 2750 0    50   ~ 0
R3
Text Label 8025 3175 0    50   ~ 0
R4
Text Label 8025 3725 0    50   ~ 0
R5
Text Label 8025 4200 0    50   ~ 0
R6
Wire Wire Line
	7875 3275 7650 3275
Wire Wire Line
	7875 3275 7875 4200
Wire Wire Line
	7800 3725 7800 3375
Wire Wire Line
	7800 3375 7650 3375
Wire Wire Line
	7800 3725 8275 3725
Text Label 3875 2725 0    50   ~ 0
nLED_G
Wire Wire Line
	3875 2725 4200 2725
Text Label 3875 2625 0    50   ~ 0
nLED_B
Wire Wire Line
	3875 2625 4200 2625
Wire Wire Line
	3875 2525 4200 2525
Wire Wire Line
	3875 2425 4200 2425
Wire Wire Line
	3875 2825 4200 2825
Text Label 3875 2825 0    50   ~ 0
nLED_R
Wire Wire Line
	5250 2525 5600 2525
Wire Wire Line
	5250 2625 5600 2625
Text Label 10700 4700 1    50   ~ 0
C1
Text Label 9850 4700 1    50   ~ 0
C3
Text Label 9425 4700 1    50   ~ 0
C4
Text Label 9025 4700 1    50   ~ 0
C5
Text Label 8600 4700 1    50   ~ 0
C6
Text Label 3875 2925 0    50   ~ 0
COL_3
Wire Wire Line
	3875 2925 4200 2925
Text Label 3875 3025 0    50   ~ 0
COL_4
Wire Wire Line
	3875 3025 4200 3025
Text Label 3875 3125 0    50   ~ 0
COL_5
Wire Wire Line
	3875 3125 4200 3125
Text Label 3875 3225 0    50   ~ 0
COL_6
Wire Wire Line
	3875 3225 4200 3225
Wire Wire Line
	10700 5400 10700 5125
Text Label 10700 5400 1    50   ~ 0
COL_1
Wire Wire Line
	8600 5400 8600 5125
Text Label 8600 5400 1    50   ~ 0
COL_6
Wire Wire Line
	9025 5400 9025 5125
Text Label 9025 5400 1    50   ~ 0
COL_5
Wire Wire Line
	9425 5400 9425 5125
Text Label 9425 5400 1    50   ~ 0
COL_4
Wire Wire Line
	9850 5400 9850 5125
Text Label 9850 5400 1    50   ~ 0
COL_3
Wire Wire Line
	10275 5400 10275 5125
Text Label 10275 5400 1    50   ~ 0
COL_2
Text Label 10275 4700 1    50   ~ 0
C2
NoConn ~ 5250 3025
$EndSCHEMATC
